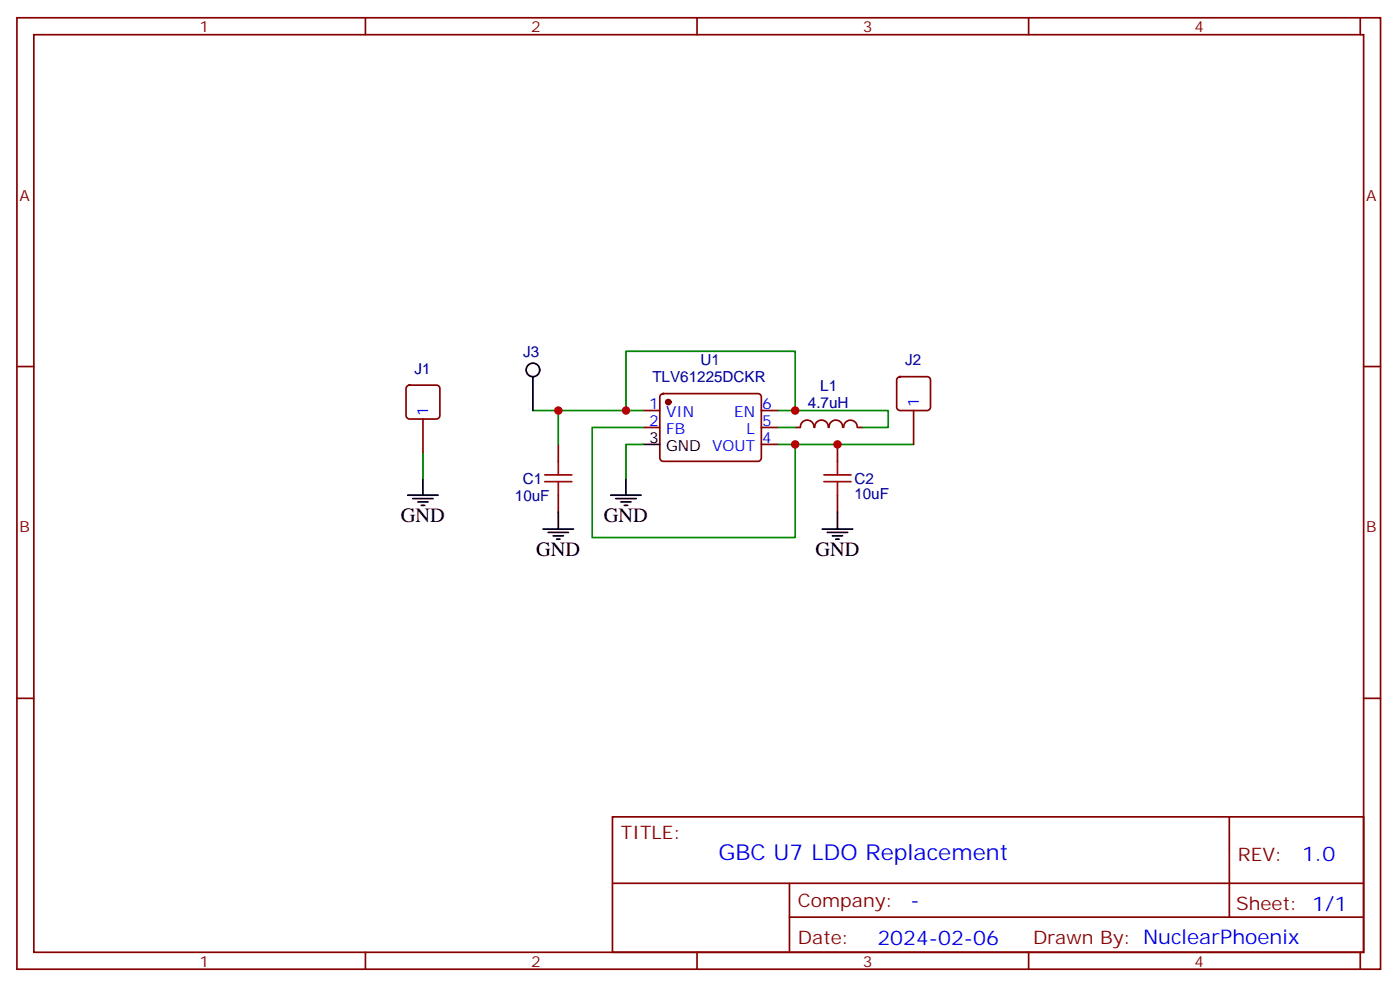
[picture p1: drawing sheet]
<svg xmlns="http://www.w3.org/2000/svg" width="292mm" height="206mm" viewBox="0 0 292 206" stroke-linecap="round" stroke-linejoin="round" font-family="sans-serif">
<g fill="none" stroke="#870000" stroke-width=".35">
<path d="M3.5 3.7h284.4v198.3h-284.4zM7.1 7.2h277.2v191.2h-277.2zM76.2 3.7v3.5M145.3 3.7v3.5M214.5 3.7v3.5M283.6 3.7v3.5M3.5 76.4h3.6M187.2 78.7l.5-.2h5.6a.71 .71 0 0 1 .7 .7v5.6a.76 .76 0 0 1-.7 .7h-5.6a.76 .76 0 0 1-.7-.7v-5.6zM284.3 76.4h3.6M84.9 80.5l.5-.2h5.6a.71 .71 0 0 1 .7 .7v5.6a.76 .76 0 0 1-.7 .7h-5.6a.76 .76 0 0 1-.7-.7v-5.6zM88.2 87.3v7.1M116.4 92.6v3.5"/>
<path d="M134.1 85.5h3.5M134.1 89.1h3.5M137.8 82.2l.5-.2h19.7a.71 .71 0 0 1 .7 .7v12.7a.76 .76 0 0 1-.7 .7h-19.7a.76 .76 0 0 1-.7-.7v-12.7zM158.7 85.5h3.6M158.7 89.1h3.6M158.7 92.6h3.6M165.8 89.1h1.1M166.9 89.1a1.41 1.41 0 0 1 1.4-1.6 1.41 1.41 0 0 1 1.4 1.6M169.9 89.1a1.41 1.41 0 0 1 1.4-1.6 1.41 1.41 0 0 1 1.4 1.6M172.9 89.1a1.41 1.41 0 0 1 1.4-1.6 1.41 1.41 0 0 1 1.4 1.6M174.6 92.6v3.5M175.9 89.1a1.41 1.41 0 0 1 1.4-1.5 1.41 1.41 0 0 1 1.4 1.5"/>
<path d="M178.9 89.1h1M190.5 85.5v7.1M116.4 103.2v3.5M174.6 103.2v3.5M3.5 145.5h3.6M284.3 145.5h3.6M127.7 170.2h156.6v28.2h-156.6zM256.3 170.2v20.9M76.2 198.4v3.6M127.7 184.1h156.5M145.3 198.4v3.6M164.6 191.1h119.6"/>
<path d="M164.6 184.1v14.1M214.5 198.4v3.6M283.6 198.4v3.6"/>
</g>
<circle cx="139.3" cy="83.8" r=".53" fill="#870000" stroke="#870000" stroke-width=".35"/>
<g fill="none" stroke="#000" stroke-width=".35">
<path d="M111.1 78.5v7M88.2 99.7v3.5M130.5 99.7v3.5M134.1 92.6h3.5M85 103.2h6.4M86.1 103.9h4.2M87.1 104.6h2.2M87.8 105.3h.7M113.2 110.2h6.4M114.3 110.9h4.2M115.4 111.7h2.1M116.1 112.4h.7"/>
<path d="M116.4 106.7v3.5M127.4 103.2h6.3M128.4 103.9h4.2M129.5 104.6h2.1M130.2 105.3h.7M171.4 110.2h6.4M172.5 110.9h4.2M173.6 111.7h2.1M174.3 112.4h.7M174.6 106.7v3.5"/>
<circle cx="111.1" cy="77.1" r="1.41"/>
</g>
<path d="M113.6 99h5.6M116.4 96.1v2.9M171.8 99h5.6M174.6 96.1v2.9M113.6 100.4h5.6M116.4 100.4v2.8M171.8 100.4h5.6M174.6 100.4v2.8" fill="none" stroke="#a10000" stroke-width=".35"/>
<path d="M88.2 94.4v5.3M111.1 85.5h19.4M116.4 85.5v7.1M134.1 85.5h-3.6v-12.3h35.3v12.3M134.1 92.6h-3.6v7.1M134.1 89.1h-10.6v22.9h42.3v-19.4h-3.5M162.3 85.5h22.9v3.6h-5.3M162.3 89.1h3.5M165.8 92.6h24.7" fill="none" stroke="#008700" stroke-width=".35"/>
<g fill="#c00">
<circle cx="165.8" cy="85.5" r=".88"/>
<circle cx="130.5" cy="85.5" r=".88"/>
<circle cx="165.8" cy="92.6" r=".88"/>
<circle cx="174.6" cy="92.6" r=".88"/>
<circle cx="116.4" cy="85.5" r=".88"/>
</g>
<text font-size="4.6" fill="#00f" x="149.8" y="179.2">GBC U7 LDO Replacement</text>
<g font-size="4.2">
<text x="83.6" y="108.8">GND</text>
<text x="125.9" y="108.8">GND</text>
<text x="111.8" y="115.9">GND</text>
<text x="170" y="115.9">GND</text>
</g>
<g font-size="4.2" fill="#00f">
<text x="271.5" y="179.5">1.0</text>
<text x="189.9" y="189">-</text>
<text x="183" y="196.8">2024-02-06</text>
</g>
<g font-size="3.9" fill="#800">
<text x="129.5" y="174.8">TITLE:</text>
<text x="258.1" y="179.5">REV:</text>
<text x="166.4" y="189">Company:</text>
<text x="257.7" y="189.6">Sheet: 1/1</text>
<text x="166.4" y="196.7">Date:</text>
<text x="215.4" y="196.8">Drawn By: NuclearPhoenix</text>
</g>
<g font-size="3.2" fill="#800">
<text x="41.6" y="6.7">1</text>
<text x="110.8" y="6.7">2</text>
<text x="179.9" y="6.7">3</text>
<text x="249.1" y="6.7">4</text>
<text x="4.1" y="41.8">A</text>
<text x="284.9" y="41.8">A</text>
<text x="4.1" y="110.9">B</text>
<text x="284.9" y="110.9">B</text>
<text x="41.6" y="201.4">1</text>
<text x="110.8" y="201.4">2</text>
<text x="179.9" y="201.4">3</text>
<text x="249.1" y="201.4">4</text>
</g>
<g font-size="3.2" fill="#000080">
<text x="86.5" y="77.9">J1</text>
<text x="109.1" y="74.3">J3</text>
<text x="146.1" y="76.1">U1</text>
<text x="188.8" y="76.1">J2</text>
<text x="136" y="79.7">TLV61225DCKR</text>
<text x="171" y="81.4">L1</text>
<text x="168.5" y="84.9">4.7uH</text>
<text x="109" y="100.8">C1</text>
<text x="178.2" y="100.8">C2</text>
<text x="107.4" y="104.3">10uF</text>
<text x="178.2" y="104">10uF</text>
</g>
<g font-size="3.2" fill="#00f">
<text x="89.3" y="86.6" transform="rotate(-90 89.3 86.6)">1</text>
<text x="135.4" y="85.2">1</text>
<text x="135.4" y="88.7">2</text>
<text x="138.9" y="87">VIN</text>
<text x="153.1" y="87">EN</text>
<text x="158.9" y="88.7">5</text>
<text x="158.9" y="85.2">6</text>
<text x="191.6" y="84.8" transform="rotate(-90 191.6 84.8)">1</text>
<text x="138.9" y="90.5">FB</text>
<text x="148.5" y="94">VOUT</text>
<text x="155.7" y="90.5">L</text>
<text x="158.9" y="92.3">4</text>
</g>
<g font-size="3.2">
<text x="135.4" y="92.3">3</text>
<text x="138.9" y="94">GND</text>
</g>
</svg>
